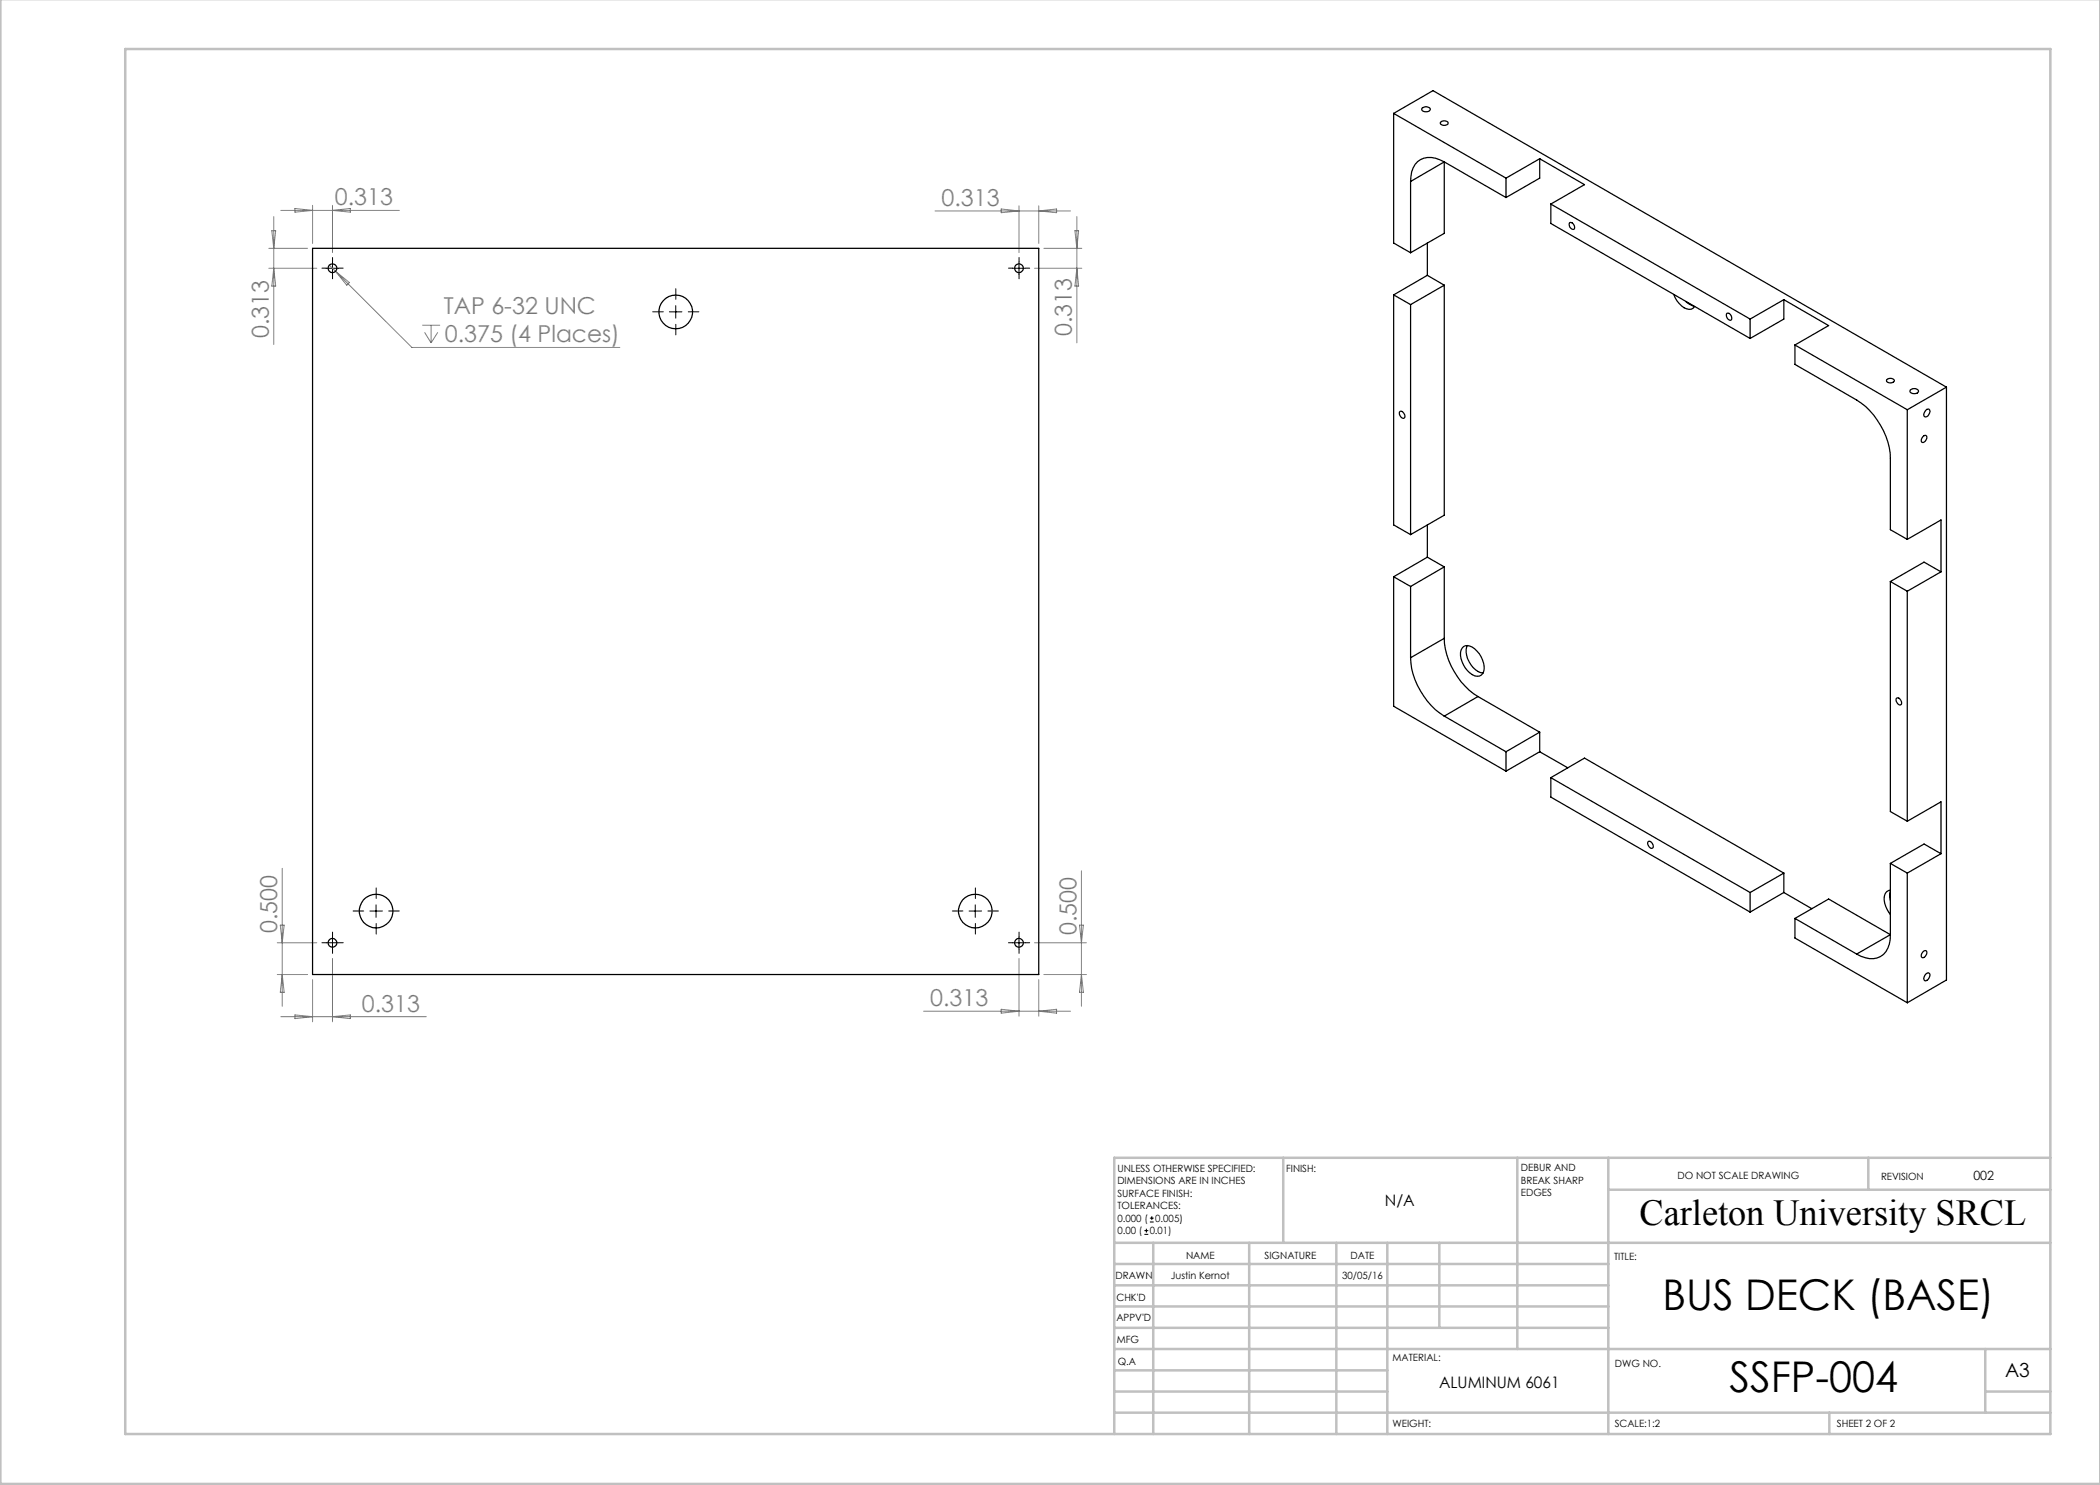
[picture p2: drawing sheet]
<svg xmlns="http://www.w3.org/2000/svg" width="420mm" height="297mm" viewBox="0 0 420 297" stroke-linecap="round" stroke-linejoin="round" font-family="sans-serif">
<g fill="none" stroke="#808080" stroke-width=".2">
<path d="M53.8 53.7h9.6M53.8 49.7h7.7M54.4 46.1h.7l-.3 3.6zM54.8 43.3v25.6M54.8 53.7l.3 3.5h-.7zM56.2 42.1h23.7M59 41.7l3.5 .4-3.5 .3zM62.5 41.1v7.6M65.9 53l16.5 16.5h41.6M66.5 41.1v9.4M66.5 42.1l3.6-.4v.7zM67.1 54.3l2.8 2.2-.5 .5z"/>
<path d="M187 42.2h27.1M200.2 41.8l3.6 .4-3.6 .3zM203.8 41.2v9.3M206.9 53.7h9.5M207.8 41.2v7.5M207.8 42.2l3.5-.4v.7zM208.8 49.7h7.6M215 46.1h.7l-.3 3.6zM215.4 53.7l.3 3.5h-.7zM215.4 43.3v25.3M84.5 65h3.5M84.9 66.5l1.3 2.1"/>
<path d="M86.2 65v3.6M87.6 66.5l-1.4 2.1M56.4 173.7v27.6M216.3 174.2v27.1M55.5 194.9h6M55.5 188.6h7.9M56.1 185h.7l-.4 3.6zM56.4 194.9l.4 3.6h-.7zM62.5 195.9v8.5M66.5 191.7v12.7M203.8 191.7v11.5M206.9 188.6h10.4"/>
<path d="M207.8 195.9v7.3M208.8 194.9h8.5M215.9 185h.8l-.4 3.6zM216.3 194.9l.4 3.6h-.8zM56.2 203.3h29.1M59 203l3.5 .3-3.5 .4zM66.5 203.3l3.6-.3v.7zM184.7 202.2h29.4M200.2 201.9l3.6 .3-3.6 .4zM207.8 202.2l3.5-.3v.7z"/>
</g>
<g fill="none" stroke="#000" stroke-width=".2">
<path d="M65.2 53.7h2.5M66.5 52.4v2.5M202.5 53.7h2.5M203.8 52.4v2.5M133.9 62.4h2.5M135.1 61.1v2.5M65.2 188.6h2.5M66.5 187.3v2.5M74 182.2h2.5M75.2 181v2.5M193.8 182.2h2.5M195.1 181v2.5"/>
<path d="M202.5 188.6h2.5M203.8 187.3v2.5M228.9 246.9h.8M228.9 246.1h.8M229.3 245.7v.8M230 244.4h.8M230 243.6h.8M230.4 243.2v.8"/>
</g>
<g fill="none" stroke="#000" stroke-width=".2" stroke-dasharray="15.2 1.3 1.3 1.3">
<path d="M65.3 53.6h-.9M66.5 52.4v-.9M66.5 54.9v.9M67.8 53.6h.8M135.2 59.9v-2.2M202.6 53.6h-.9M203.8 52.4v-.9M203.8 54.9v.9M205.1 53.6h.8M132.7 62.4h-2.2M135.2 64.9v2.1M137.7 62.4h2.1"/>
<path d="M75.2 179.7v-2.1M195.1 179.7v-2.1M65.3 188.5h-.9M66.5 187.3v-.9M66.5 189.8v.9M67.8 188.5h.8M72.7 182.2h-2.1M75.2 184.7v2.1M77.7 182.2h2.2M192.6 182.2h-2.1M195.1 184.7v2.1M197.6 182.2h2.1"/>
<path d="M202.6 188.5h-.9M203.8 187.3v-.9M203.8 189.8v.9M205.1 188.5h.8"/>
</g>
<g fill="none" stroke="#c0c0c0" stroke-width=".5">
<path d="M.1 -.1v296.9h419.9M25 9.8h385.1v277h-385.1zM256.6 231.6v17M303.5 231.6v38.2M321.7 231.6v55.2M321.7 237.9h88.4M373.7 231.6v6.3M410.1 231.6h-187.3v55.2M222.8 248.6h187.3M222.8 257.1h98.9M222.8 252.8h98.9M230.6 248.6v38.2"/>
<path d="M249.8 248.6v38.2M267.3 248.6v38.2M277.5 248.6v38.2M287.9 248.6v17M222.8 265.6h98.9M222.8 261.3h98.9M222.8 278.3h54.7M222.8 274.1h54.7M222.8 269.8h187.3M397.1 278.3h13M397.1 269.8v12.7M222.8 282.5h187.3"/>
<path d="M365.9 282.5v4.3"/>
</g>
<g fill="none" stroke="#000" stroke-width=".25">
<path d="M278.7 22.7l7.9-4.6 102.7 59.3M278.7 22.7l22.5 12.9M278.7 22.7v25.9l3.4 1.9M282.1 36.3v14.2M284.4 21.7l.2-.2a1.04 1.04 0 0 1 1.5 .4 1 1 0 0 1-1.8 0zM288.1 24.4l.8-.2a.59 .59 0 0 1 .7 .6l-.7 .3a.59 .59 0 0 1-.8-.7zM288.9 32.4a4.6 4.6 0 0 0-5.4-.1 5.1 5.1 0 0 0-1.4 4M288.9 32.4l12.3 7.1M288.9 32.4v14.3l-6.8 3.8M288.9 32.4l-6.8 3.9M301.2 35.6v3.9M307.9 31.7l9 5.2-6.7 3.9"/>
<path d="M307.9 31.7l-6.7 3.9M307.9 31.7v3.9l-6.7 3.9M62.5 49.7h145.3v145.2h-145.3zM278.7 59v46l3.4 1.9M278.7 59l3.4 1.9M285.5 48.6v6.5M285.5 55.1l3.4 1.9M285.5 55.1l-6.8 3.9M288.9 57v46l-6.8 3.9M288.9 57l-6.8 3.9M310.2 40.8l39.8 23M310.2 40.8v3.9l39.8 23"/>
<path d="M313.9 44.6a.8 .8 0 0 1 .9 .3 .8 .8 0 0 1 0 1 .93 .93 0 0 1-.9-1.3zM334.7 58.9a4.7 4.7 0 0 0 3.1 3 1.15 1.15 0 0 0 1.1-.6M356.8 59.9l8.9 5.2-6.7 3.9M356.8 59.9l-6.8 3.9M356.8 59.9v3.9l-6.8 3.9M282.1 60.9v46M337.1 60.3l.9 .6 .7 .3M345.4 62.6a.92 .92 0 0 1 .8 1.4 .92 .92 0 0 1-.8-1.4zM350 63.8v3.9M359 69v3.9l12.3 7.1a15 15 0 0 1 6.8 11.7v14.2l3.4 2M359 69l22.5 12.9M377.3 75.9l.8-.2a.59 .59 0 0 1 .7 .6l-.7 .3a.59 .59 0 0 1-.8-.7z"/>
<path d="M382 78a1.08 1.08 0 0 1 1.7 .2 1 1 0 0 1-1.7 0zM389.3 77.4l-7.8 4.5M389.3 77.4v118.6l-7.8 4.6M280 82.3a.92 .92 0 0 1 .8 1.3 .92 .92 0 0 1-.8-1.3zM381.5 81.9v26M384.6 87.3l.6-.2a.92 .92 0 0 1-.8 1.4 .77 .77 0 0 1 .2-1.2zM385.1 82.1l.3-.2 .4-.1a1.01 1.01 0 0 1-.8 1.6 .81 .81 0 0 1 .1-1.3zM278.7 115.4v25.8l22.5 13M278.7 115.4l3.4 1.9M282.1 117.3v14.2M285.5 111.4l3.4 2M285.5 105v6.4"/>
<path d="M285.5 111.4l-6.8 4M288.9 113.4v14.3M288.9 113.4l-6.8 3.9M378.1 116.3v46l3.4 1.9M378.1 116.3l3.4 1.9M381.5 118.2v46M381.5 107.9l6.7-3.9v10.4M388.2 114.4l-6.7 3.8M388.2 114.4l-3.4-2-6.7 3.9M282.1 131.5a15 15 0 0 0 6.8 11.7M288.9 127.7a14.8 14.8 0 0 0 6.7 11.6M288.9 127.7l-6.8 3.8"/>
<path d="M292.7 129.3a2.23 2.23 0 0 1 2.7 .9 4.1 4.1 0 0 1 1.1 4.6 1.68 1.68 0 0 1-2.5-.2 4.9 4.9 0 0 1-1.8-4.6zM293.4 129.1a4.6 4.6 0 0 0 3.2 5.5M295.6 139.3l12.3 7.1M295.6 139.3l-6.7 3.9M379.4 139.6a.92 .92 0 0 1 .8 1.4 .92 .92 0 0 1-.8-1.4zM288.9 143.2l12.3 7.2M301.2 150.4v3.8M307.9 150.4l5.6 3.2M307.9 146.4v4M307.9 146.4l-6.7 4M307.9 150.4l-6.7 3.8M310.2 155.5l6.7-3.9 39.9 23"/>
<path d="M310.2 155.5v3.9l39.8 23M310.2 155.5l39.8 23M329.6 168.4l.1-.1a.92 .92 0 0 1 .8 1.3 .96 .96 0 0 1-.9-1.2zM350 178.5v3.9M356.8 174.6v3.9M356.8 178.5l5.6 3.2M356.8 174.6l-6.8 3.9M356.8 178.5l-6.8 3.9M378.1 178a1.53 1.53 0 0 0-1.3 2 5.7 5.7 0 0 0 1.3 2.9M378.1 178.3l-.1 .5 .1 1.3M378.1 172.7v14.2M378.1 172.7l3.4 1.9"/>
<path d="M381.5 174.6v26M381.5 164.2l6.7-3.8v10.3M388.2 170.7l-6.7 3.9M388.2 170.7l-3.4-1.9-6.7 3.9M359 183.7v3.9l22.5 13M359 183.7l6.7-3.9 12.4 7.1M359 183.7l12.3 7.1M378.1 186.9a4.4 4.4 0 0 1-2.7 4.7 4.9 4.9 0 0 1-4.1-.8M378.1 186.9l-6.8 3.9M384.6 190.4l.6-.3a.92 .92 0 0 1-.8 1.4 .77 .77 0 0 1 .2-1.1zM385.1 194.8l.5-.2h.2a1.02 1.02 0 0 1-.8 1.5 .86 .86 0 0 1 .1-1.3z"/>
<circle cx="66.5" cy="53.6" r=".89"/>
<circle cx="203.8" cy="53.6" r=".89"/>
<circle cx="135.1" cy="62.4" r="3.4"/>
<circle cx="66.5" cy="188.6" r=".88"/>
<circle cx="75.2" cy="182.2" r="3.4"/>
<circle cx="195.1" cy="182.2" r="3.4"/>
<circle cx="203.8" cy="188.6" r=".88"/>
</g>
<g font-size="8.5">
<text x="332.5" y="262.1">BUS DECK (BASE)</text>
<text x="345.9" y="278.5">SSFP-004</text>
</g>
<text font-size="7.3" x="327.9" y="244.9">Carleton University SRCL</text>
<g font-size="4.7" fill="#808080">
<text x="67" y="41">0.313</text>
<text x="188.3" y="41.1">0.313</text>
<text x="88.8" y="62.8">TAP 6-32 UNC</text>
<text x="53.8" y="67.6" transform="rotate(-90 53.8 67.6)">0.313</text>
<text x="89" y="68.4">0.375 (4 Places)</text>
<text x="214.4" y="67.3" transform="rotate(-90 214.4 67.3)">0.313</text>
<text x="55.4" y="186.6" transform="rotate(-90 55.4 186.6)">0.500</text>
<text x="215.3" y="187.1" transform="rotate(-90 215.3 187.1)">0.500</text>
<text x="72.4" y="202.3">0.313</text>
<text x="186" y="201.2">0.313</text>
</g>
<text font-size="3.9" x="401" y="275.4">A3</text>
<g font-size="3.2">
<text x="277" y="241.2">N/A</text>
<text x="287.8" y="277.7">ALUMINUM 6061</text>
</g>
<text font-size="2.5" x="394.7" y="235.9">002</text>
<g font-size="2">
<text x="223.5" y="234.4">UNLESS OTHERWISE SPECIFIED:</text>
<text x="223.5" y="236.9">DIMENSIONS ARE IN INCHES</text>
<text x="223.5" y="239.4">SURFACE FINISH:</text>
<text x="257.2" y="234.4">FINISH:</text>
<text x="304.2" y="234.3">DEBUR AND</text>
<text x="304.2" y="236.8">BREAK SHARP</text>
<text x="304.2" y="239.3">EDGES</text>
<text x="335.5" y="235.8">DO NOT SCALE DRAWING</text>
<text x="376.2" y="236">REVISION</text>
<text x="223.5" y="241.9">TOLERANCES:</text>
<text x="223.5" y="244.4">0.000 (</text>
<text x="231" y="244.4">0.005)</text>
<text x="223.5" y="246.9">0.00 (</text>
<text x="229.9" y="246.9">0.01)</text>
<text x="237.2" y="251.8">NAME</text>
<text x="252.9" y="251.7">SIGNATURE</text>
<text x="270.1" y="251.7">DATE</text>
<text x="223.1" y="255.9">DRAWN</text>
<text x="234.2" y="255.9">Justin Kernot</text>
<text x="268.4" y="255.7">30/05/16</text>
<text x="322.8" y="252">TITLE:</text>
<text x="223.3" y="260.1">CHK'D</text>
<text x="223.3" y="264.2">APPV'D</text>
<text x="223.3" y="268.6">MFG</text>
<text x="223.5" y="272.9">Q.A</text>
<text x="278.5" y="272.3">MATERIAL:</text>
<text x="323" y="273.4">DWG NO.</text>
<text x="278.5" y="285.3">WEIGHT:</text>
<text x="323" y="285.4">SCALE:1:2</text>
<text x="367.4" y="285.4">SHEET 2 OF 2</text>
</g>
</svg>
